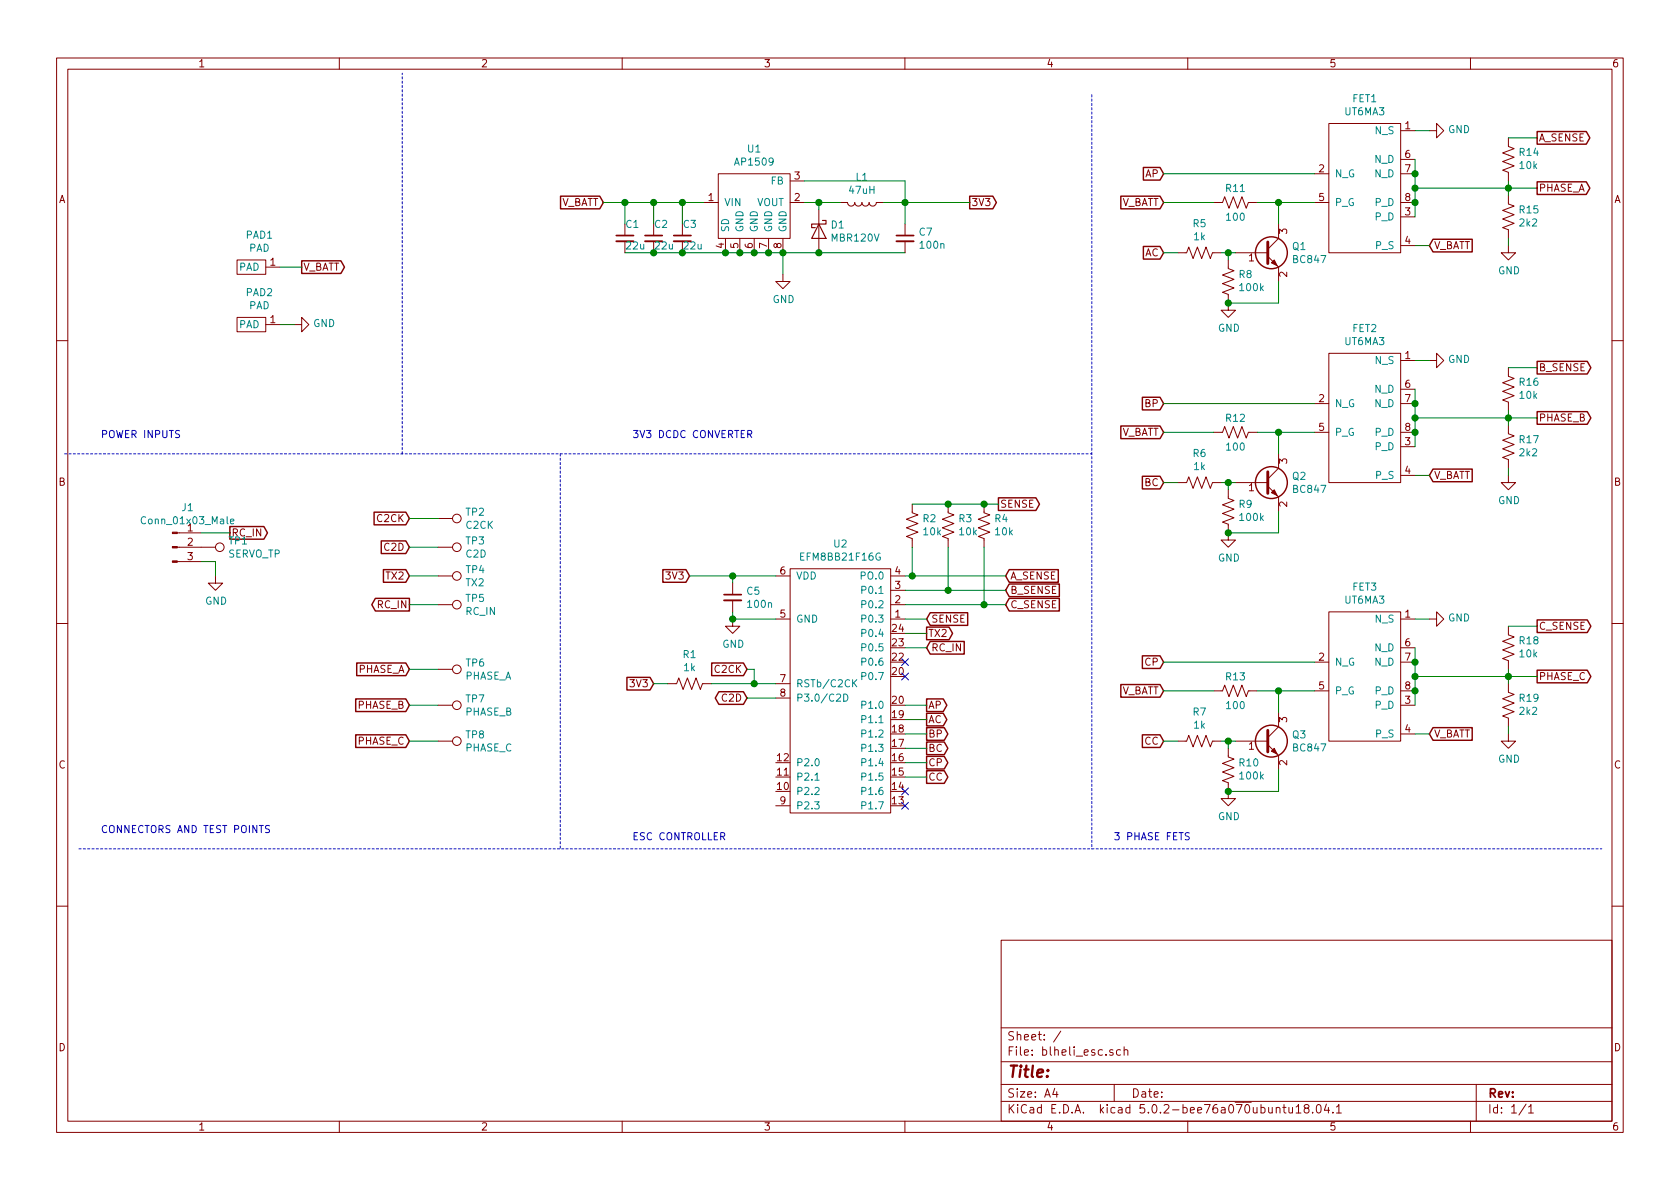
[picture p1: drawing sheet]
EESchema Schematic File Version 4
LIBS:blheli_esc-cache
EELAYER 26 0
EELAYER END
$Descr A4 11693 8268
encoding utf-8
Sheet 1 1
Title ""
Date ""
Rev ""
Comp ""
Comment1 ""
Comment2 ""
Comment3 ""
Comment4 ""
$EndDescr
$Comp
L blheli_esc:EFM8BB21F16G U2
U 1 1
P 5850 4800
F 0 "U2" H 5850 5825 50  0000 C CNN
F 1 "EFM8BB21F16G" H 5850 5734 50  0000 C CNN
F 2 "Package_SO:QSOP-24_3.9x8.7mm_P0.635mm" H 5950 4800 50  0001 C CNN
F 3 "" H 5950 4800 50  0001 C CNN
	1    5850 4800
	1    0    0    -1  
$EndComp
Text GLabel 4800 4000 0    50   Input ~ 0
3V3
$Comp
L Device:C_Small C5
U 1 1
P 5100 4150
F 0 "C5" H 5192 4196 50  0000 L CNN
F 1 "100n" H 5192 4105 50  0000 L CNN
F 2 "Capacitor_SMD:C_0603_1608Metric" H 5100 4150 50  0001 C CNN
F 3 "~" H 5100 4150 50  0001 C CNN
	1    5100 4150
	1    0    0    -1  
$EndComp
Wire Wire Line
	4800 4000 5100 4000
Wire Wire Line
	5100 4050 5100 4000
Connection ~ 5100 4000
Wire Wire Line
	5100 4000 5400 4000
Wire Wire Line
	5100 4250 5100 4300
Wire Wire Line
	5100 4300 5400 4300
$Comp
L power:GND #PWR0101
U 1 1
P 5100 4300
F 0 "#PWR0101" H 5100 4050 50  0001 C CNN
F 1 "GND" H 5105 4127 50  0000 C CNN
F 2 "" H 5100 4300 50  0001 C CNN
F 3 "" H 5100 4300 50  0001 C CNN
	1    5100 4300
	1    0    0    -1  
$EndComp
Connection ~ 5100 4300
$Comp
L Device:R_US R1
U 1 1
P 4800 4750
F 0 "R1" V 4595 4750 50  0000 C CNN
F 1 "1k" V 4686 4750 50  0000 C CNN
F 2 "Resistor_SMD:R_0603_1608Metric" V 4840 4740 50  0001 C CNN
F 3 "~" H 4800 4750 50  0001 C CNN
	1    4800 4750
	0    1    1    0   
$EndComp
Text GLabel 4550 4750 0    50   Input ~ 0
3V3
Wire Wire Line
	4550 4750 4650 4750
$Comp
L Transistor_BJT:BC847 Q1
U 1 1
P 8800 1750
F 0 "Q1" H 8991 1796 50  0000 L CNN
F 1 "BC847" H 8991 1705 50  0000 L CNN
F 2 "Package_TO_SOT_SMD:SOT-23" H 9000 1675 50  0001 L CIN
F 3 "http://www.infineon.com/dgdl/Infineon-BC847SERIES_BC848SERIES_BC849SERIES_BC850SERIES-DS-v01_01-en.pdf?fileId=db3a304314dca389011541d4630a1657" H 8800 1750 50  0001 L CNN
	1    8800 1750
	1    0    0    -1  
$EndComp
$Comp
L blheli_esc:UT6MA3 FET1
U 1 1
P 9500 1300
F 0 "FET1" H 9500 1925 50  0000 C CNN
F 1 "UT6MA3" H 9500 1834 50  0000 C CNN
F 2 "blheli_esc:UT6MA3" H 9500 1300 50  0001 C CNN
F 3 "" H 9500 1300 50  0001 C CNN
	1    9500 1300
	1    0    0    -1  
$EndComp
Text GLabel 8100 1200 0    50   Input ~ 0
AP
Text GLabel 8100 1400 0    50   Input ~ 0
V_BATT
$Comp
L Device:R_US R11
U 1 1
P 8600 1400
F 0 "R11" V 8500 1400 50  0000 C CNN
F 1 "100" V 8700 1400 50  0000 C CNN
F 2 "Resistor_SMD:R_0603_1608Metric" V 8640 1390 50  0001 C CNN
F 3 "~" H 8600 1400 50  0001 C CNN
	1    8600 1400
	0    1    1    0   
$EndComp
$Comp
L Device:R_US R5
U 1 1
P 8350 1750
F 0 "R5" V 8145 1750 50  0000 C CNN
F 1 "1k" V 8236 1750 50  0000 C CNN
F 2 "Resistor_SMD:R_0603_1608Metric" V 8390 1740 50  0001 C CNN
F 3 "~" H 8350 1750 50  0001 C CNN
	1    8350 1750
	0    1    1    0   
$EndComp
$Comp
L Device:R_US R8
U 1 1
P 8550 1950
F 0 "R8" H 8482 1904 50  0000 R CNN
F 1 "100k" H 8482 1995 50  0000 R CNN
F 2 "Resistor_SMD:R_0603_1608Metric" V 8590 1940 50  0001 C CNN
F 3 "~" H 8550 1950 50  0001 C CNN
	1    8550 1950
	-1   0    0    1   
$EndComp
$Comp
L power:GND #PWR0102
U 1 1
P 8550 2100
F 0 "#PWR0102" H 8550 1850 50  0001 C CNN
F 1 "GND" H 8555 1927 50  0000 C CNN
F 2 "" H 8550 2100 50  0001 C CNN
F 3 "" H 8550 2100 50  0001 C CNN
	1    8550 2100
	1    0    0    -1  
$EndComp
Wire Wire Line
	8750 1400 8900 1400
Wire Wire Line
	8900 1550 8900 1400
Text GLabel 8100 1750 0    50   Input ~ 0
AC
Wire Wire Line
	8100 1750 8200 1750
Wire Wire Line
	8500 1750 8550 1750
Wire Wire Line
	8550 1800 8550 1750
Connection ~ 8550 1750
Wire Wire Line
	8550 1750 8600 1750
Wire Wire Line
	8550 2100 8900 2100
Wire Wire Line
	8900 2100 8900 1950
Connection ~ 8550 2100
Wire Wire Line
	8100 1400 8450 1400
Wire Wire Line
	8100 1200 9150 1200
Wire Wire Line
	9150 1400 8900 1400
Connection ~ 8900 1400
$Comp
L power:GND #PWR0103
U 1 1
P 9950 900
F 0 "#PWR0103" H 9950 650 50  0001 C CNN
F 1 "GND" V 9955 772 50  0000 R CNN
F 2 "" H 9950 900 50  0001 C CNN
F 3 "" H 9950 900 50  0001 C CNN
	1    9950 900 
	0    -1   -1   0   
$EndComp
Text GLabel 9950 1700 2    50   Input ~ 0
V_BATT
Wire Wire Line
	9850 1700 9950 1700
Wire Wire Line
	9850 900  9950 900 
Wire Wire Line
	9850 1100 9850 1200
Connection ~ 9850 1200
Wire Wire Line
	9850 1200 9850 1300
Connection ~ 9850 1400
Wire Wire Line
	9850 1400 9850 1500
Text GLabel 2850 4650 0    50   Input ~ 0
PHASE_A
Connection ~ 9850 1300
Wire Wire Line
	9850 1300 9850 1400
Text GLabel 6450 4900 2    50   Output ~ 0
AP
Text GLabel 6450 5000 2    50   Output ~ 0
AC
Text GLabel 6450 5100 2    50   Output ~ 0
BP
Text GLabel 6450 5200 2    50   Output ~ 0
BC
Text GLabel 6450 5300 2    50   Output ~ 0
CP
Text GLabel 6450 5400 2    50   Output ~ 0
CC
NoConn ~ 6300 5500
NoConn ~ 6300 5600
NoConn ~ 6300 4600
NoConn ~ 6300 4700
Wire Wire Line
	6300 4900 6450 4900
Wire Wire Line
	6300 5000 6450 5000
Wire Wire Line
	6300 5100 6450 5100
Wire Wire Line
	6300 5200 6450 5200
Wire Wire Line
	6300 5300 6450 5300
Wire Wire Line
	6300 5400 6450 5400
Text GLabel 7000 4000 2    50   Input ~ 0
A_SENSE
Text GLabel 7000 4100 2    50   Input ~ 0
B_SENSE
Text GLabel 7000 4200 2    50   Input ~ 0
C_SENSE
Text GLabel 6450 4300 2    50   Input ~ 0
SENSE
Text GLabel 6450 4400 2    50   Output ~ 0
TX2
Text GLabel 6450 4500 2    50   Input ~ 0
RC_IN
Wire Wire Line
	6300 4400 6450 4400
Wire Wire Line
	6300 4500 6450 4500
$Comp
L Device:R_US R15
U 1 1
P 10500 1500
F 0 "R15" H 10432 1454 50  0000 R CNN
F 1 "2k2" H 10432 1545 50  0000 R CNN
F 2 "Resistor_SMD:R_0603_1608Metric" V 10540 1490 50  0001 C CNN
F 3 "~" H 10500 1500 50  0001 C CNN
	1    10500 1500
	-1   0    0    1   
$EndComp
$Comp
L Device:R_US R14
U 1 1
P 10500 1100
F 0 "R14" H 10432 1054 50  0000 R CNN
F 1 "10k" H 10432 1145 50  0000 R CNN
F 2 "Resistor_SMD:R_0603_1608Metric" V 10540 1090 50  0001 C CNN
F 3 "~" H 10500 1100 50  0001 C CNN
	1    10500 1100
	-1   0    0    1   
$EndComp
Wire Wire Line
	9850 1300 10500 1300
Wire Wire Line
	10500 1350 10500 1300
Connection ~ 10500 1300
Wire Wire Line
	10500 1300 10700 1300
Wire Wire Line
	10500 1300 10500 1250
Text GLabel 10700 950  2    50   Output ~ 0
A_SENSE
Wire Wire Line
	10500 950  10700 950 
$Comp
L power:GND #PWR0104
U 1 1
P 10500 1700
F 0 "#PWR0104" H 10500 1450 50  0001 C CNN
F 1 "GND" H 10505 1527 50  0000 C CNN
F 2 "" H 10500 1700 50  0001 C CNN
F 3 "" H 10500 1700 50  0001 C CNN
	1    10500 1700
	1    0    0    -1  
$EndComp
Wire Wire Line
	10500 1700 10500 1650
$Comp
L Device:R_US R2
U 1 1
P 6350 3650
F 0 "R2" H 6282 3604 50  0000 R CNN
F 1 "10k" H 6282 3695 50  0000 R CNN
F 2 "Resistor_SMD:R_0603_1608Metric" V 6390 3640 50  0001 C CNN
F 3 "~" H 6350 3650 50  0001 C CNN
	1    6350 3650
	-1   0    0    1   
$EndComp
$Comp
L Device:R_US R3
U 1 1
P 6600 3650
F 0 "R3" H 6532 3604 50  0000 R CNN
F 1 "10k" H 6532 3695 50  0000 R CNN
F 2 "Resistor_SMD:R_0603_1608Metric" V 6640 3640 50  0001 C CNN
F 3 "~" H 6600 3650 50  0001 C CNN
	1    6600 3650
	-1   0    0    1   
$EndComp
$Comp
L Device:R_US R4
U 1 1
P 6850 3650
F 0 "R4" H 6782 3604 50  0000 R CNN
F 1 "10k" H 6782 3695 50  0000 R CNN
F 2 "Resistor_SMD:R_0603_1608Metric" V 6890 3640 50  0001 C CNN
F 3 "~" H 6850 3650 50  0001 C CNN
	1    6850 3650
	-1   0    0    1   
$EndComp
Wire Wire Line
	6300 4000 6350 4000
Wire Wire Line
	6300 4100 6600 4100
Wire Wire Line
	6300 4200 6850 4200
Wire Wire Line
	6350 3800 6350 4000
Connection ~ 6350 4000
Wire Wire Line
	6350 4000 7000 4000
Wire Wire Line
	6600 3800 6600 4100
Connection ~ 6600 4100
Wire Wire Line
	6600 4100 7000 4100
Wire Wire Line
	6850 3800 6850 4200
Connection ~ 6850 4200
Wire Wire Line
	6850 4200 7000 4200
Wire Wire Line
	6350 3500 6600 3500
Connection ~ 6600 3500
Wire Wire Line
	6600 3500 6850 3500
Text GLabel 6950 3500 2    50   Output ~ 0
SENSE
Wire Wire Line
	6950 3500 6850 3500
Connection ~ 6850 3500
Wire Wire Line
	6300 4300 6450 4300
$Comp
L Transistor_BJT:BC847 Q2
U 1 1
P 8800 3350
F 0 "Q2" H 8991 3396 50  0000 L CNN
F 1 "BC847" H 8991 3305 50  0000 L CNN
F 2 "Package_TO_SOT_SMD:SOT-23" H 9000 3275 50  0001 L CIN
F 3 "http://www.infineon.com/dgdl/Infineon-BC847SERIES_BC848SERIES_BC849SERIES_BC850SERIES-DS-v01_01-en.pdf?fileId=db3a304314dca389011541d4630a1657" H 8800 3350 50  0001 L CNN
	1    8800 3350
	1    0    0    -1  
$EndComp
$Comp
L blheli_esc:UT6MA3 FET2
U 1 1
P 9500 2900
F 0 "FET2" H 9500 3525 50  0000 C CNN
F 1 "UT6MA3" H 9500 3434 50  0000 C CNN
F 2 "blheli_esc:UT6MA3" H 9500 2900 50  0001 C CNN
F 3 "" H 9500 2900 50  0001 C CNN
	1    9500 2900
	1    0    0    -1  
$EndComp
Text GLabel 8100 2800 0    50   Input ~ 0
BP
Text GLabel 8100 3000 0    50   Input ~ 0
V_BATT
$Comp
L Device:R_US R12
U 1 1
P 8600 3000
F 0 "R12" V 8500 3000 50  0000 C CNN
F 1 "100" V 8700 3000 50  0000 C CNN
F 2 "Resistor_SMD:R_0603_1608Metric" V 8640 2990 50  0001 C CNN
F 3 "~" H 8600 3000 50  0001 C CNN
	1    8600 3000
	0    1    1    0   
$EndComp
$Comp
L Device:R_US R6
U 1 1
P 8350 3350
F 0 "R6" V 8145 3350 50  0000 C CNN
F 1 "1k" V 8236 3350 50  0000 C CNN
F 2 "Resistor_SMD:R_0603_1608Metric" V 8390 3340 50  0001 C CNN
F 3 "~" H 8350 3350 50  0001 C CNN
	1    8350 3350
	0    1    1    0   
$EndComp
$Comp
L Device:R_US R9
U 1 1
P 8550 3550
F 0 "R9" H 8482 3504 50  0000 R CNN
F 1 "100k" H 8482 3595 50  0000 R CNN
F 2 "Resistor_SMD:R_0603_1608Metric" V 8590 3540 50  0001 C CNN
F 3 "~" H 8550 3550 50  0001 C CNN
	1    8550 3550
	-1   0    0    1   
$EndComp
$Comp
L power:GND #PWR0105
U 1 1
P 8550 3700
F 0 "#PWR0105" H 8550 3450 50  0001 C CNN
F 1 "GND" H 8555 3527 50  0000 C CNN
F 2 "" H 8550 3700 50  0001 C CNN
F 3 "" H 8550 3700 50  0001 C CNN
	1    8550 3700
	1    0    0    -1  
$EndComp
Wire Wire Line
	8750 3000 8900 3000
Wire Wire Line
	8900 3150 8900 3000
Text GLabel 8100 3350 0    50   Input ~ 0
BC
Wire Wire Line
	8100 3350 8200 3350
Wire Wire Line
	8500 3350 8550 3350
Wire Wire Line
	8550 3400 8550 3350
Connection ~ 8550 3350
Wire Wire Line
	8550 3350 8600 3350
Wire Wire Line
	8550 3700 8900 3700
Wire Wire Line
	8900 3700 8900 3550
Connection ~ 8550 3700
Wire Wire Line
	8100 3000 8450 3000
Wire Wire Line
	8100 2800 9150 2800
Wire Wire Line
	9150 3000 8900 3000
Connection ~ 8900 3000
$Comp
L power:GND #PWR0106
U 1 1
P 9950 2500
F 0 "#PWR0106" H 9950 2250 50  0001 C CNN
F 1 "GND" V 9955 2372 50  0000 R CNN
F 2 "" H 9950 2500 50  0001 C CNN
F 3 "" H 9950 2500 50  0001 C CNN
	1    9950 2500
	0    -1   -1   0   
$EndComp
Text GLabel 9950 3300 2    50   Input ~ 0
V_BATT
Wire Wire Line
	9850 3300 9950 3300
Wire Wire Line
	9850 2500 9950 2500
Wire Wire Line
	9850 2700 9850 2800
Connection ~ 9850 2800
Wire Wire Line
	9850 2800 9850 2900
Connection ~ 9850 3000
Wire Wire Line
	9850 3000 9850 3100
Text GLabel 10700 2900 2    50   Output ~ 0
PHASE_B
Connection ~ 9850 2900
Wire Wire Line
	9850 2900 9850 3000
$Comp
L Device:R_US R17
U 1 1
P 10500 3100
F 0 "R17" H 10432 3054 50  0000 R CNN
F 1 "2k2" H 10432 3145 50  0000 R CNN
F 2 "Resistor_SMD:R_0603_1608Metric" V 10540 3090 50  0001 C CNN
F 3 "~" H 10500 3100 50  0001 C CNN
	1    10500 3100
	-1   0    0    1   
$EndComp
$Comp
L Device:R_US R16
U 1 1
P 10500 2700
F 0 "R16" H 10432 2654 50  0000 R CNN
F 1 "10k" H 10432 2745 50  0000 R CNN
F 2 "Resistor_SMD:R_0603_1608Metric" V 10540 2690 50  0001 C CNN
F 3 "~" H 10500 2700 50  0001 C CNN
	1    10500 2700
	-1   0    0    1   
$EndComp
Wire Wire Line
	9850 2900 10500 2900
Wire Wire Line
	10500 2950 10500 2900
Connection ~ 10500 2900
Wire Wire Line
	10500 2900 10700 2900
Wire Wire Line
	10500 2900 10500 2850
Text GLabel 10700 2550 2    50   Output ~ 0
B_SENSE
Wire Wire Line
	10500 2550 10700 2550
$Comp
L power:GND #PWR0107
U 1 1
P 10500 3300
F 0 "#PWR0107" H 10500 3050 50  0001 C CNN
F 1 "GND" H 10505 3127 50  0000 C CNN
F 2 "" H 10500 3300 50  0001 C CNN
F 3 "" H 10500 3300 50  0001 C CNN
	1    10500 3300
	1    0    0    -1  
$EndComp
Wire Wire Line
	10500 3300 10500 3250
$Comp
L Transistor_BJT:BC847 Q3
U 1 1
P 8800 5150
F 0 "Q3" H 8991 5196 50  0000 L CNN
F 1 "BC847" H 8991 5105 50  0000 L CNN
F 2 "Package_TO_SOT_SMD:SOT-23" H 9000 5075 50  0001 L CIN
F 3 "http://www.infineon.com/dgdl/Infineon-BC847SERIES_BC848SERIES_BC849SERIES_BC850SERIES-DS-v01_01-en.pdf?fileId=db3a304314dca389011541d4630a1657" H 8800 5150 50  0001 L CNN
	1    8800 5150
	1    0    0    -1  
$EndComp
$Comp
L blheli_esc:UT6MA3 FET3
U 1 1
P 9500 4700
F 0 "FET3" H 9500 5325 50  0000 C CNN
F 1 "UT6MA3" H 9500 5234 50  0000 C CNN
F 2 "blheli_esc:UT6MA3" H 9500 4700 50  0001 C CNN
F 3 "" H 9500 4700 50  0001 C CNN
	1    9500 4700
	1    0    0    -1  
$EndComp
Text GLabel 8100 4600 0    50   Input ~ 0
CP
Text GLabel 8100 4800 0    50   Input ~ 0
V_BATT
$Comp
L Device:R_US R13
U 1 1
P 8600 4800
F 0 "R13" V 8500 4800 50  0000 C CNN
F 1 "100" V 8700 4800 50  0000 C CNN
F 2 "Resistor_SMD:R_0603_1608Metric" V 8640 4790 50  0001 C CNN
F 3 "~" H 8600 4800 50  0001 C CNN
	1    8600 4800
	0    1    1    0   
$EndComp
$Comp
L Device:R_US R7
U 1 1
P 8350 5150
F 0 "R7" V 8145 5150 50  0000 C CNN
F 1 "1k" V 8236 5150 50  0000 C CNN
F 2 "Resistor_SMD:R_0603_1608Metric" V 8390 5140 50  0001 C CNN
F 3 "~" H 8350 5150 50  0001 C CNN
	1    8350 5150
	0    1    1    0   
$EndComp
$Comp
L Device:R_US R10
U 1 1
P 8550 5350
F 0 "R10" H 8482 5304 50  0000 R CNN
F 1 "100k" H 8482 5395 50  0000 R CNN
F 2 "Resistor_SMD:R_0603_1608Metric" V 8590 5340 50  0001 C CNN
F 3 "~" H 8550 5350 50  0001 C CNN
	1    8550 5350
	-1   0    0    1   
$EndComp
$Comp
L power:GND #PWR0108
U 1 1
P 8550 5500
F 0 "#PWR0108" H 8550 5250 50  0001 C CNN
F 1 "GND" H 8555 5327 50  0000 C CNN
F 2 "" H 8550 5500 50  0001 C CNN
F 3 "" H 8550 5500 50  0001 C CNN
	1    8550 5500
	1    0    0    -1  
$EndComp
Wire Wire Line
	8750 4800 8900 4800
Wire Wire Line
	8900 4950 8900 4800
Text GLabel 8100 5150 0    50   Input ~ 0
CC
Wire Wire Line
	8100 5150 8200 5150
Wire Wire Line
	8500 5150 8550 5150
Wire Wire Line
	8550 5200 8550 5150
Connection ~ 8550 5150
Wire Wire Line
	8550 5150 8600 5150
Wire Wire Line
	8550 5500 8900 5500
Wire Wire Line
	8900 5500 8900 5350
Connection ~ 8550 5500
Wire Wire Line
	8100 4800 8450 4800
Wire Wire Line
	8100 4600 9150 4600
Wire Wire Line
	9150 4800 8900 4800
Connection ~ 8900 4800
$Comp
L power:GND #PWR0109
U 1 1
P 9950 4300
F 0 "#PWR0109" H 9950 4050 50  0001 C CNN
F 1 "GND" V 9955 4172 50  0000 R CNN
F 2 "" H 9950 4300 50  0001 C CNN
F 3 "" H 9950 4300 50  0001 C CNN
	1    9950 4300
	0    -1   -1   0   
$EndComp
Text GLabel 9950 5100 2    50   Input ~ 0
V_BATT
Wire Wire Line
	9850 5100 9950 5100
Wire Wire Line
	9850 4300 9950 4300
Wire Wire Line
	9850 4500 9850 4600
Connection ~ 9850 4600
Wire Wire Line
	9850 4600 9850 4700
Connection ~ 9850 4800
Wire Wire Line
	9850 4800 9850 4900
Text GLabel 10700 4700 2    50   Output ~ 0
PHASE_C
Connection ~ 9850 4700
Wire Wire Line
	9850 4700 9850 4800
$Comp
L Device:R_US R19
U 1 1
P 10500 4900
F 0 "R19" H 10432 4854 50  0000 R CNN
F 1 "2k2" H 10432 4945 50  0000 R CNN
F 2 "Resistor_SMD:R_0603_1608Metric" V 10540 4890 50  0001 C CNN
F 3 "~" H 10500 4900 50  0001 C CNN
	1    10500 4900
	-1   0    0    1   
$EndComp
$Comp
L Device:R_US R18
U 1 1
P 10500 4500
F 0 "R18" H 10432 4454 50  0000 R CNN
F 1 "10k" H 10432 4545 50  0000 R CNN
F 2 "Resistor_SMD:R_0603_1608Metric" V 10540 4490 50  0001 C CNN
F 3 "~" H 10500 4500 50  0001 C CNN
	1    10500 4500
	-1   0    0    1   
$EndComp
Wire Wire Line
	9850 4700 10500 4700
Wire Wire Line
	10500 4750 10500 4700
Connection ~ 10500 4700
Wire Wire Line
	10500 4700 10700 4700
Wire Wire Line
	10500 4700 10500 4650
Text GLabel 10700 4350 2    50   Output ~ 0
C_SENSE
Wire Wire Line
	10500 4350 10700 4350
$Comp
L power:GND #PWR0110
U 1 1
P 10500 5100
F 0 "#PWR0110" H 10500 4850 50  0001 C CNN
F 1 "GND" H 10505 4927 50  0000 C CNN
F 2 "" H 10500 5100 50  0001 C CNN
F 3 "" H 10500 5100 50  0001 C CNN
	1    10500 5100
	1    0    0    -1  
$EndComp
Wire Wire Line
	10500 5100 10500 5050
$Comp
L blheli_esc:AP1509 U1
U 1 1
P 5250 1500
F 0 "U1" H 5250 1975 50  0000 C CNN
F 1 "AP1509" H 5250 1884 50  0000 C CNN
F 2 "blheli_esc:AP1509_SO-8" H 5250 1500 50  0001 C CNN
F 3 "" H 5250 1500 50  0001 C CNN
	1    5250 1500
	1    0    0    -1  
$EndComp
Text GLabel 4200 1400 0    50   Input ~ 0
V_BATT
$Comp
L Device:L L1
U 1 1
P 6000 1400
F 0 "L1" V 5822 1400 50  0000 C CNN
F 1 "47uH" V 5913 1400 50  0000 C CNN
F 2 "blheli_esc:inductor_3x3mm" H 6000 1400 50  0001 C CNN
F 3 "~" H 6000 1400 50  0001 C CNN
	1    6000 1400
	0    1    1    0   
$EndComp
$Comp
L Device:D_Schottky D1
U 1 1
P 5700 1600
F 0 "D1" V 5654 1679 50  0000 L CNN
F 1 "MBR120V" V 5745 1679 50  0000 L CNN
F 2 "Diode_SMD:D_SOD-123F" H 5700 1600 50  0001 C CNN
F 3 "~" H 5700 1600 50  0001 C CNN
	1    5700 1600
	0    1    1    0   
$EndComp
Wire Wire Line
	5600 1400 5700 1400
Wire Wire Line
	5700 1450 5700 1400
Connection ~ 5700 1400
Wire Wire Line
	5700 1400 5850 1400
Text GLabel 6750 1400 2    50   Output ~ 0
3V3
Wire Wire Line
	5600 1250 6300 1250
Wire Wire Line
	6300 1250 6300 1400
Wire Wire Line
	6300 1400 6150 1400
Wire Wire Line
	5050 1750 5150 1750
Connection ~ 5150 1750
Wire Wire Line
	5150 1750 5250 1750
Connection ~ 5250 1750
Wire Wire Line
	5250 1750 5350 1750
Connection ~ 5350 1750
Wire Wire Line
	5350 1750 5450 1750
Connection ~ 5450 1750
Wire Wire Line
	5450 1750 5700 1750
$Comp
L power:GND #PWR0111
U 1 1
P 5450 1900
F 0 "#PWR0111" H 5450 1650 50  0001 C CNN
F 1 "GND" H 5455 1727 50  0000 C CNN
F 2 "" H 5450 1900 50  0001 C CNN
F 3 "" H 5450 1900 50  0001 C CNN
	1    5450 1900
	1    0    0    -1  
$EndComp
Wire Wire Line
	5450 1900 5450 1750
Text GLabel 5200 4850 0    50   BiDi ~ 0
C2D
Wire Wire Line
	5200 4850 5400 4850
Wire Wire Line
	4950 4750 5250 4750
Text GLabel 5200 4650 0    50   Input ~ 0
C2CK
Wire Wire Line
	5200 4650 5250 4650
Wire Wire Line
	5250 4650 5250 4750
Connection ~ 5250 4750
Wire Wire Line
	5250 4750 5400 4750
$Comp
L Connector:TestPoint TP2
U 1 1
P 3050 3600
F 0 "TP2" V 3004 3787 50  0000 L CNN
F 1 "C2CK" V 3095 3787 50  0000 L CNN
F 2 "TestPoint:TestPoint_THTPad_D1.0mm_Drill0.5mm" H 3250 3600 50  0001 C CNN
F 3 "~" H 3250 3600 50  0001 C CNN
	1    3050 3600
	0    1    1    0   
$EndComp
Text GLabel 2850 3600 0    50   Input ~ 0
C2CK
Wire Wire Line
	2850 3600 3050 3600
$Comp
L Connector:TestPoint TP3
U 1 1
P 3050 3800
F 0 "TP3" V 3004 3987 50  0000 L CNN
F 1 "C2D" V 3095 3987 50  0000 L CNN
F 2 "TestPoint:TestPoint_THTPad_D1.0mm_Drill0.5mm" H 3250 3800 50  0001 C CNN
F 3 "~" H 3250 3800 50  0001 C CNN
	1    3050 3800
	0    1    1    0   
$EndComp
Text GLabel 2850 3800 0    50   Input ~ 0
C2D
Wire Wire Line
	2850 3800 3050 3800
Text GLabel 2850 4000 0    50   Input ~ 0
TX2
$Comp
L Connector:TestPoint TP4
U 1 1
P 3050 4000
F 0 "TP4" V 3004 4188 50  0000 L CNN
F 1 "TX2" V 3095 4188 50  0000 L CNN
F 2 "TestPoint:TestPoint_THTPad_D1.0mm_Drill0.5mm" H 3250 4000 50  0001 C CNN
F 3 "~" H 3250 4000 50  0001 C CNN
	1    3050 4000
	0    1    1    0   
$EndComp
Wire Wire Line
	2850 4000 3050 4000
Text GLabel 2850 4200 0    50   Output ~ 0
RC_IN
$Comp
L Connector:TestPoint TP5
U 1 1
P 3050 4200
F 0 "TP5" V 3004 4387 50  0000 L CNN
F 1 "RC_IN" V 3095 4387 50  0000 L CNN
F 2 "TestPoint:TestPoint_THTPad_D1.0mm_Drill0.5mm" H 3250 4200 50  0001 C CNN
F 3 "~" H 3250 4200 50  0001 C CNN
	1    3050 4200
	0    1    1    0   
$EndComp
Wire Wire Line
	2850 4200 3050 4200
$Comp
L Connector:Conn_01x03_Male J1
U 1 1
P 1200 3800
F 0 "J1" H 1306 4078 50  0000 C CNN
F 1 "Conn_01x03_Male" H 1306 3987 50  0000 C CNN
F 2 "Connector_PinHeader_2.54mm:PinHeader_1x03_P2.54mm_Vertical" H 1200 3800 50  0001 C CNN
F 3 "~" H 1200 3800 50  0001 C CNN
	1    1200 3800
	1    0    0    -1  
$EndComp
$Comp
L power:GND #PWR0112
U 1 1
P 1500 4000
F 0 "#PWR0112" H 1500 3750 50  0001 C CNN
F 1 "GND" H 1505 3827 50  0000 C CNN
F 2 "" H 1500 4000 50  0001 C CNN
F 3 "" H 1500 4000 50  0001 C CNN
	1    1500 4000
	1    0    0    -1  
$EndComp
Wire Wire Line
	1400 3900 1500 3900
Text GLabel 1600 3700 2    50   Output ~ 0
RC_IN
Wire Wire Line
	1400 3700 1600 3700
$Comp
L Connector:TestPoint TP1
U 1 1
P 1400 3800
F 0 "TP1" V 1354 3987 50  0000 L CNN
F 1 "SERVO_TP" V 1445 3987 50  0000 L CNN
F 2 "TestPoint:TestPoint_THTPad_D1.0mm_Drill0.5mm" H 1600 3800 50  0001 C CNN
F 3 "~" H 1600 3800 50  0001 C CNN
	1    1400 3800
	0    1    1    0   
$EndComp
Wire Wire Line
	1500 4000 1500 3900
$Comp
L blheli_esc:PAD PAD1
U 1 1
P 1750 1850
F 0 "PAD1" H 1806 2075 50  0000 C CNN
F 1 "PAD" H 1806 1984 50  0000 C CNN
F 2 "TestPoint:TestPoint_Pad_3.0x3.0mm" H 1850 1850 50  0001 C CNN
F 3 "" H 1850 1850 50  0001 C CNN
	1    1750 1850
	1    0    0    -1  
$EndComp
$Comp
L blheli_esc:PAD PAD2
U 1 1
P 1750 2250
F 0 "PAD2" H 1806 2475 50  0000 C CNN
F 1 "PAD" H 1806 2384 50  0000 C CNN
F 2 "TestPoint:TestPoint_Pad_3.0x3.0mm" H 1850 2250 50  0001 C CNN
F 3 "" H 1850 2250 50  0001 C CNN
	1    1750 2250
	1    0    0    -1  
$EndComp
Text GLabel 2100 1850 2    50   Output ~ 0
V_BATT
Wire Wire Line
	1950 1850 2100 1850
$Comp
L power:GND #PWR0113
U 1 1
P 2050 2250
F 0 "#PWR0113" H 2050 2000 50  0001 C CNN
F 1 "GND" V 2055 2122 50  0000 R CNN
F 2 "" H 2050 2250 50  0001 C CNN
F 3 "" H 2050 2250 50  0001 C CNN
	1    2050 2250
	0    -1   -1   0   
$EndComp
Wire Wire Line
	1950 2250 2050 2250
Text Notes 700  3050 0    50   ~ 0
POWER INPUTS
Text Notes 4400 3050 0    50   ~ 0
3V3 DCDC CONVERTER
Text Notes 7750 5850 0    50   ~ 0
3 PHASE FETS
Text Notes 4400 5850 0    50   ~ 0
ESC CONTROLLER
Text Notes 700  5800 0    50   ~ 0
CONNECTORS AND TEST POINTS
Wire Notes Line
	7600 650  7600 5900
Wire Notes Line
	450  3150 7600 3150
Wire Notes Line
	550  5900 11150 5900
$Comp
L Device:C_Small C3
U 1 1
P 4750 1650
F 0 "C3" H 4750 1750 50  0000 L CNN
F 1 "22u" H 4750 1600 50  0000 L CNN
F 2 "Capacitor_SMD:C_0603_1608Metric" H 4750 1650 50  0001 C CNN
F 3 "~" H 4750 1650 50  0001 C CNN
	1    4750 1650
	1    0    0    -1  
$EndComp
$Comp
L Device:C_Small C2
U 1 1
P 4550 1650
F 0 "C2" H 4550 1750 50  0000 L CNN
F 1 "22u" H 4550 1600 50  0000 L CNN
F 2 "Capacitor_SMD:C_0603_1608Metric" H 4550 1650 50  0001 C CNN
F 3 "~" H 4550 1650 50  0001 C CNN
	1    4550 1650
	1    0    0    -1  
$EndComp
$Comp
L Device:C_Small C1
U 1 1
P 4350 1650
F 0 "C1" H 4350 1750 50  0000 L CNN
F 1 "22u" H 4350 1600 50  0000 L CNN
F 2 "Capacitor_SMD:C_0603_1608Metric" H 4350 1650 50  0001 C CNN
F 3 "~" H 4350 1650 50  0001 C CNN
	1    4350 1650
	1    0    0    -1  
$EndComp
$Comp
L Device:C_Small C7
U 1 1
P 6300 1650
F 0 "C7" H 6392 1696 50  0000 L CNN
F 1 "100n" H 6392 1605 50  0000 L CNN
F 2 "Capacitor_SMD:C_0603_1608Metric" H 6300 1650 50  0001 C CNN
F 3 "~" H 6300 1650 50  0001 C CNN
	1    6300 1650
	1    0    0    -1  
$EndComp
Wire Wire Line
	4200 1400 4350 1400
Wire Wire Line
	4750 1550 4750 1400
Wire Wire Line
	4550 1550 4550 1400
Connection ~ 4550 1400
Wire Wire Line
	4550 1400 4750 1400
Wire Wire Line
	4350 1550 4350 1400
Connection ~ 4350 1400
Wire Wire Line
	4350 1400 4550 1400
Wire Wire Line
	4350 1750 4550 1750
Connection ~ 4550 1750
Wire Wire Line
	4550 1750 4750 1750
Wire Wire Line
	6300 1550 6300 1400
Wire Wire Line
	6300 1400 6750 1400
Wire Notes Line
	2800 3150 2800 500 
Wire Notes Line
	3900 3150 3900 5900
Wire Wire Line
	4750 1400 4900 1400
Connection ~ 4750 1400
Wire Wire Line
	4750 1750 5050 1750
Connection ~ 4750 1750
Connection ~ 5050 1750
Connection ~ 6300 1400
Wire Wire Line
	5700 1750 6300 1750
Connection ~ 5700 1750
$Comp
L Connector:TestPoint TP6
U 1 1
P 3050 4650
F 0 "TP6" V 3004 4838 50  0000 L CNN
F 1 "PHASE_A" V 3095 4838 50  0000 L CNN
F 2 "TestPoint:TestPoint_Pad_1.5x1.5mm" H 3250 4650 50  0001 C CNN
F 3 "~" H 3250 4650 50  0001 C CNN
	1    3050 4650
	0    1    1    0   
$EndComp
Wire Wire Line
	2850 4650 3050 4650
Text GLabel 2850 4900 0    50   Input ~ 0
PHASE_B
$Comp
L Connector:TestPoint TP7
U 1 1
P 3050 4900
F 0 "TP7" V 3004 5087 50  0000 L CNN
F 1 "PHASE_B" V 3095 5087 50  0000 L CNN
F 2 "TestPoint:TestPoint_Pad_1.5x1.5mm" H 3250 4900 50  0001 C CNN
F 3 "~" H 3250 4900 50  0001 C CNN
	1    3050 4900
	0    1    1    0   
$EndComp
Wire Wire Line
	2850 4900 3050 4900
Text GLabel 2850 5150 0    50   Input ~ 0
PHASE_C
$Comp
L Connector:TestPoint TP8
U 1 1
P 3050 5150
F 0 "TP8" V 3004 5337 50  0000 L CNN
F 1 "PHASE_C" V 3095 5337 50  0000 L CNN
F 2 "TestPoint:TestPoint_Pad_1.5x1.5mm" H 3250 5150 50  0001 C CNN
F 3 "~" H 3250 5150 50  0001 C CNN
	1    3050 5150
	0    1    1    0   
$EndComp
Wire Wire Line
	2850 5150 3050 5150
Text GLabel 10700 1300 2    50   Output ~ 0
PHASE_A
$EndSCHEMATC
